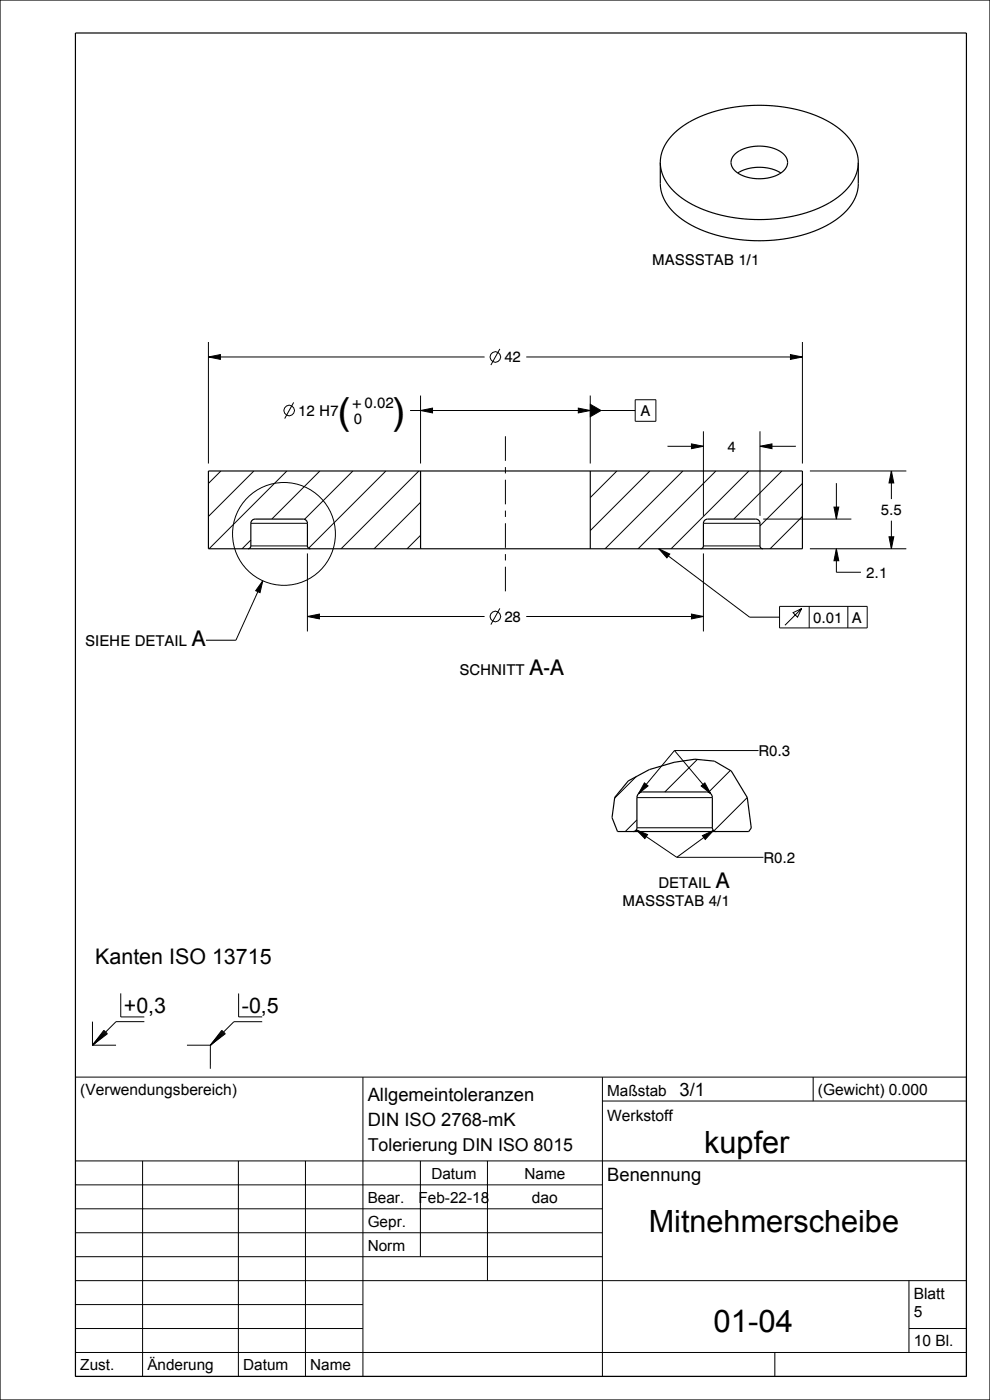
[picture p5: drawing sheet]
<svg xmlns="http://www.w3.org/2000/svg" width="210mm" height="297mm" viewBox="0 0 210 297" stroke-linecap="round" stroke-linejoin="round" font-family="sans-serif">
<g fill="none" stroke="#000" stroke-width=".21">
<path d="M44.2 75.7l2.6-.5v1zM44.2 72.6v25.7M44.2 75.7h58.6M106 74l-1.9 3.4M111.6 75.7h58.6M167.7 75.2l2.5 .5-2.5 .5zM170.2 72.6v25.7M46.9 99.9l-2.7 2.7M53.9 99.9l-9.7 9.7M60.9 99.9l-16.5 16.5M62.3 85.4l-1.9 3.4M67.9 99.9l-10.2 10.2"/>
<path d="M74.9 99.9l-10.3 10.3M81.9 99.9l-16.4 16.4M87 87.1h38.2M88.9 99.9l-16.5 16.5M89.2 87.1l2.6-.5v1zM89.2 83.9v14.4M122.7 86.6l2.5 .5-2.5 .5zM125.2 85.8l2.3 1.3-2.3 1.3zM125.2 83.9v14.4M127.5 87.1h7.2M130.9 99.9l-5.7 5.7M134.7 84.8h4.4v4.6h-4.4z"/>
<path d="M137.9 99.9l-12.7 12.7M141.6 94.7h7.6M144.9 99.9l-16.5 16.5M146.7 94.2l2.5 .5-2.5 .5zM149.2 91.5v17.9M151.9 99.9l-16.5 16.5M158.9 99.9l-16.5 16.5M161.2 94.7l2.6-.5v1zM161.2 94.7h7.6M161.2 91.5v17.9M165.9 99.9l-10.2 10.2M171.8 99.9h20.5"/>
<path d="M189.1 99.9l.5 2.6h-1zM189.1 99.9v6M53.2 114.6l-1.8 1.8M53.2 115.8h12M53.2 111h12M65.2 117.4v16.6M89.2 106.6l-9.8 9.8M89.2 113.6l-2.8 2.8M139.7 116.4l2.4 1.1-.6 .9zM139.7 116.4l19.3 14.5h6.4M149.2 115.8h12M149.2 111h12"/>
<path d="M149.2 117.4v16.6M161.9 110.1h18.7M170.2 102.6l-9 9M170.2 109.6l-6.8 6.8M171.8 116.4h20.5M176.9 107.6h1l-.5 2.5zM177.4 116.4l.5 2.6h-1zM177.4 116.4v5h5.2M177.4 102.5v7.6M188.6 113.9h1l-.5 2.5zM189.1 110.5v5.9M55.7 123.2l-.5 2.5-1-.4z"/>
<path d="M55.7 123.2l-5.7 12.6h-6.3M65.2 130.8l2.6-.5v1zM65.2 130.8h37.6M106 129.1l-1.9 3.4M111.6 130.8h37.6M146.7 130.3l2.5 .5-2.5 .5zM165.4 128.6h18.6v4.6h-18.6zM170 129.1l-1.8 .9 1 .9 .8-1.8-3.5 3.5M171.6 128.6v4.6M179.8 128.6v4.6M143.1 159.2l-7.6 9.2M143.1 159.2l7.7 9.2"/>
<path d="M143.1 159.2h17.8M134.9 164.8l-4.5 4.5M135 176l2.4 1.1-.6 .8zM135 176l8.6 5.9M135.1 173.9l-2.5 2.5M135.1 175.6h16M135.1 169.2h16M136.7 166.1l.8 .6-2 1.7zM147.9 161.1l-6.9 6.9M148.7 166.7l.8-.6 1.3 2.3zM149 177.3l2.3-1.1-1.7 1.9zM151.3 176.2l-7.7 5.7"/>
<path d="M154.9 163.4l-4.7 4.7M158.5 169.2l-7 7M143.6 181.9h18.4M19.6 216.7v5M22 218.6l.8 .7-3.2 2.4zM22.2 218.7l-2.6 3M22.3 218.8l-2.7 2.9M22.4 218.9l-2.8 2.8M22.5 219l-2.9 2.7M22.6 219.1l-3 2.6M22.7 219.2l-3.1 2.5M25.6 210.7v5h5"/>
<path d="M30.6 216.7h-6l-2.2 2.2M47.1 218.6l.7 .7-3.2 2.4zM47.2 218.7l-2.6 3M47.3 218.8l-2.7 2.9M47.4 218.9l-2.8 2.8M47.5 219l-2.9 2.7M47.6 219.1l-3 2.6M47.7 219.2l-3.1 2.5M50.6 210.8v4.9h5M55.6 216.8h-6l-2.2 2.1M16 228.5h189v63.5h-189zM19.6 221.7h5"/>
<path d="M39.7 221.7h4.9M44.6 221.7v5M77 228.5v63.5M127.8 233.6h77.2M127.8 228.5v63.5M172.5 228.5v5.1M16 246.3h189M16 251.4h111.8M16 256.4h111.8M30.2 246.3v45.7M50.6 246.3v45.7M64.8 246.3v45.7"/>
<path d="M89.2 246.3v20.3M103.4 246.3v25.4M16 261.5h111.8M16 266.6h111.8M16 271.7h189M16 276.8h61M192.8 271.7v15.2M16 281.8h61M16 286.9h189M164.4 286.9v5.1M192.8 281.8h12.2"/>
<circle cx="105.1" cy="75.7" r="1.12"/>
<circle cx="61.3" cy="87.1" r="1.12"/>
<circle cx="60.2" cy="113.3" r="10.9"/>
<circle cx="105.1" cy="130.8" r="1.12"/>
</g>
<g fill="#000">
<path d="M44.2 75.7l2.6-.5v1zM167.7 75.2l2.5 .5-2.5 .5zM89.2 87.1l2.6-.5v1zM125.2 85.8l2.3 1.3-2.3 1.3zM122.7 86.6l2.5 .5-2.5 .5zM146.7 94.2l2.5 .5-2.5 .5zM161.2 94.7l2.6-.5v1zM189.1 99.9l.5 2.6h-1zM139.7 116.4l2.4 1.1-.6 .9zM176.9 107.6h1l-.5 2.5zM177.4 116.4l.5 2.6h-1zM188.6 113.9h1l-.5 2.5z"/>
<path d="M55.7 123.2l-.5 2.5-1-.4zM65.2 130.8l2.6-.5v1zM146.7 130.3l2.5 .5-2.5 .5zM135 176l2.4 1.1-.6 .8zM136.7 166.1l.8 .6-2 1.7zM148.7 166.7l.8-.6 1.3 2.3zM149 177.3l2.3-1.1-1.7 1.9z"/>
</g>
<g fill="none" stroke="#000" stroke-width=".25">
<path d="M0 0h210v297h-210zM16 7h189v285h-189zM140.1 34.5v4.5a10.1 10.1 0 0 0 5.4 8.1 32.3 32.3 0 0 0 22.7 3.3 20.4 20.4 0 0 0 11.8-6.2 8.2 8.2 0 0 0 2.1-5.2v-4.5M140.1 34.5a9.9 9.9 0 0 1 5.2-8 32 32 0 0 1 23.9-3.2 19.1 19.1 0 0 1 11.4 6.7 7.8 7.8 0 0 1 1.5 4.5M140.1 34.5a10.1 10.1 0 0 0 5.4 8.1 32.3 32.3 0 0 0 22.7 3.3 20.4 20.4 0 0 0 11.8-6.2 8.2 8.2 0 0 0 2.1-5.2M155.8 32.8a8.6 8.6 0 0 1 10.5 0 2.45 2.45 0 0 1-.9 4.1 8.8 8.8 0 0 1-9.6-.8 2.24 2.24 0 0 1 0-3.3zM165.6 36.7a9.2 9.2 0 0 0-9.1 0M44.2 99.9h126v16.5h-126zM89.2 99.9v16.5M125.2 99.9v16.5M52.6 116.4a.6 .6 0 0 0 .6-.6v-4.8a.9 .9 0 0 1 .9-.9h10.2a.9 .9 0 0 1 .9 .9v4.8a.6 .6 0 0 0 .6 .6M148.6 116.4a.6 .6 0 0 0 .6-.6v-4.8a.9 .9 0 0 1 .9-.9h10.2a.9 .9 0 0 1 .9 .9v4.8a.6 .6 0 0 0 .6 .6"/>
<path d="M133.3 165.7l4.4-2.4 5.3-1.6 4.4-.6 4.1 .4 3.6 2.1 3.4 5.6 .9 6.4-.6 .8h-27.8l-1.2-2.9 .6-4.3zM134.3 176.4a.8 .8 0 0 0 .8-.8v-6.4a1.2 1.2 0 0 1 1.2-1.2h13.6a1.2 1.2 0 0 1 1.2 1.2v6.4a.8 .8 0 0 0 .8 .8"/>
</g>
<!-- layer: 02___PRT_ALL_AXES -->
<path d="M107.2 92.5v5.3M107.2 99.1v1.3M107.2 101.8v5.2M107.2 108.3v1.4M107.2 111v5.2M107.2 117.6v1.3M107.2 120.2v5.2" fill="none" stroke="#000" stroke-width=".21"/>
<g font-size="7.9">
<text x="71.8" y="89.9">(</text>
<text x="83.5" y="89.9">)</text>
</g>
<text font-size="6.6" x="151.4" y="282.5">01-04</text>
<g font-size="6.5">
<text x="149.4" y="244.6">kupfer</text>
<text x="137.6" y="261.4">Mitnehmerscheibe</text>
</g>
<g font-size="4.6">
<text x="40.6" y="137">A</text>
<text x="112.2" y="143.2">A-A</text>
<text x="151.7" y="188.5">A</text>
</g>
<g font-size="4.5">
<text x="20.2" y="204.6">Kanten ISO 13715</text>
<text x="26.3" y="214.9">+0,3</text>
<text x="51.3" y="214.9">-0,5</text>
</g>
<g font-size="3.9">
<text x="78" y="233.6">Allgemeintoleranzen</text>
<text x="144.2" y="232.5">3/1</text>
<text x="78" y="239">DIN ISO 2768-mK</text>
<text x="128.8" y="250.6">Benennung</text>
</g>
<text font-size="3.8" x="78" y="244.2">Tolerierung DIN ISO 8015</text>
<g font-size="3.3">
<text x="17" y="232.3">(Verwendungsbereich)</text>
<text x="128.8" y="232.5">Maßstab</text>
<text x="173.5" y="232.3">(Gewicht) 0.000</text>
<text x="128.8" y="237.8">Werkstoff</text>
<text x="91.5" y="250.1">Datum</text>
<text x="111.3" y="250.1">Name</text>
<text x="78" y="255.1">Bear.</text>
<text x="88.8" y="255.1">Feb-22-18</text>
<text x="112.8" y="255.2">dao</text>
<text x="78" y="260.2">Gepr.</text>
<text x="78" y="265.3">Norm</text>
<text x="193.8" y="275.5">Blatt</text>
<text x="193.8" y="279.3">5</text>
<text x="193.8" y="285.7">10 Bl.</text>
<text x="17" y="290.7">Zust.</text>
<text x="31.3" y="290.7">Änderung</text>
<text x="51.6" y="290.7">Datum</text>
<text x="65.8" y="290.7">Name</text>
</g>
<g font-size="3.2">
<text x="138.4" y="56.3">MASSSTAB 1/1</text>
<text x="107" y="76.9">42</text>
<text x="63.2" y="88.2">12 H7</text>
<text x="74.1" y="86.5">+0.02</text>
<text x="75.1" y="89.9">0</text>
<text x="135.9" y="88.2">A</text>
<text x="154.3" y="95.8">4</text>
<text x="186.9" y="109.3">5.5</text>
<text x="183.8" y="122.5">2.1</text>
<text x="107" y="131.9">28</text>
<text x="18.1" y="137">SIEHE DETAIL</text>
<text x="172.5" y="132.1">0.01</text>
<text x="180.7" y="132.1">A</text>
<text x="97.5" y="143.2">SCHNITT</text>
<text x="160.9" y="160.4">R0.3</text>
<text x="162" y="183">R0.2</text>
<text x="139.7" y="188.5">DETAIL</text>
<text x="132.1" y="192.1">MASSSTAB 4/1</text>
</g>
</svg>
